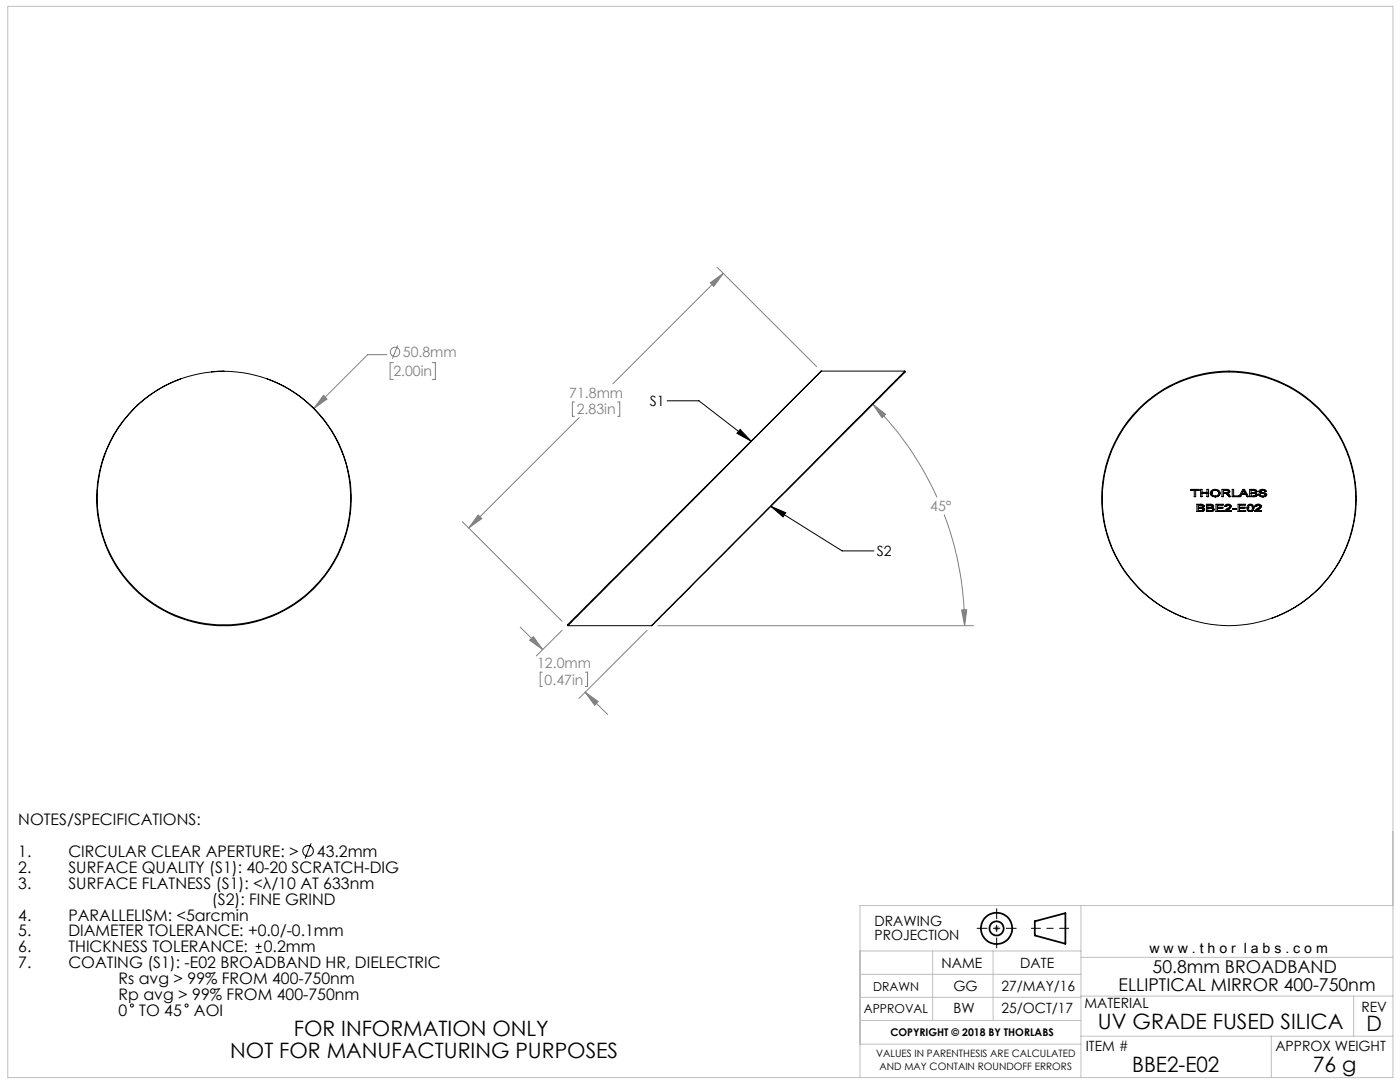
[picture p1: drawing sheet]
<svg xmlns="http://www.w3.org/2000/svg" width="279mm" height="216mm" viewBox="0 0 279 216" stroke-linecap="round" stroke-linejoin="round" font-family="sans-serif">
<g fill="none" stroke="#000" stroke-width=".35">
<path d="M206.5 183.8l6.1-1.6v6.1l-6.1-1.6z"/>
<circle cx="198.9" cy="185.2" r="3.1"/>
<circle cx="198.9" cy="185.2" r="1.4"/>
</g>
<g fill="none" stroke="#808080" stroke-width=".2">
<path d="M141.7 56.4l2.7-1.9-1.9 2.6zM143.1 53.3l19.9 19.9M144.4 54.5l-22.1 22.1M64.6 78.9l.7 .7-2.6 1.9zM77.2 70.8h-3.8l-10.7 10.7M78.5 72.4h-.6v3.3h.6M79.4 68.9l-1.1 2.7M86.3 72.4h.6v3.3h-.6M114.7 80.2h-.5v2.9h.5M115.6 83.3l-22 22M123.3 80.2h.4v2.9h-.4M174.2 80.7l2.5 2-.7 .7z"/>
<path d="M174.2 80.7a61.7 61.7 0 0 1 12.8 18.6M92.3 104.1l19.9 19.9M95.4 102.8l.8 .7-2.6 1.8zM188.4 102.7a63.7 63.7 0 0 1 4.1 22.1M103.8 125.1l4.5 4.5M105.7 127.7l.7-.7 1.9 2.6zM108.2 134.1h-.4v2.9h.4M112.2 125.8l-5.2 5.1M116.8 138.1l2.6 1.9-.7 .7zM116.8 138.1l4.5 4.5M116.8 134.1h.5v2.9h-.5M129.2 125.8l-13.7 13.6"/>
<path d="M131.3 124.8h63M191.9 121.7h1l-.4 3.1zM198.4 185.2h1M198.5 184.9l.7 .7M198.9 184.7v1M199.2 184.9l-.7 .7"/>
<circle cx="78.8" cy="70.2" r=".93"/>
</g>
<path d="M205.8 185.2h7.5" fill="none" stroke="#000" stroke-width=".2" stroke-dasharray="15.2 1.3 1.3 1.3" stroke-dashoffset="13.4"/>
<path d="M195 185.2h7.8M198.9 181.3v7.8" fill="none" stroke="#000" stroke-width=".2" stroke-dasharray="15.2 1.3 1.3 1.3" stroke-dashoffset="13.2"/>
<g fill="none" stroke="#c0c0c0" stroke-width=".2">
<path d="M1.6 1.3h276.4v213.7h-276.4zM171.6 189.8h44.1M171.6 199h44.1M171.6 194.4h44.1M186.1 189.8v13.8M198.2 189.8v13.8M215.7 198.8h62.3M215.7 180.7v34.3M215.7 191h62.3M270.2 198.8v8M278 180.7h-106.4v34.3M171.6 203.6h44.1"/>
<path d="M171.6 208.4h44.1M215.7 206.8h62.3M253.7 206.8v8.2"/>
</g>
<path d="M133.1 80h6.4l10.4 8M147.7 85.7l2.2 2.3-2.8-1.5zM153.8 101l3 1.3-.5 .9zM153.8 101l14.3 8.9h6.3" fill="none" stroke="#000" stroke-width=".2"/>
<path d="M147.7 85.7l2.2 2.3-2.8-1.5zM153.8 101l3 1.3-.5 .9z" fill="#000"/>
<path d="M105.7 127.7l.7-.7 1.9 2.6zM116.8 138.1l2.6 1.9-.7 .7zM191.9 121.7h1l-.4 3.1zM174.2 80.7l2.5 2-.7 .7zM141.7 56.4l2.7-1.9-1.9 2.6zM95.4 102.8l.8 .7-2.6 1.8zM64.6 78.9l-1.9 2.6 2.6-1.9z" fill="#808080"/>
<g fill="none" stroke="#000" stroke-width=".2">
<path d="M36.2 75.5a25.4 25.4 0 0 0-11.9 39.1 25.4 25.4 0 0 0 40.8 0 25.4 25.4 0 0 0-11.9-39.1M44.7 74l-2.5 .2M163.9 74l-50.7 50.7 .1 .1M163.9 74l-50.6 50.8M163.9 74h16.7M180.6 74v.4l-50.6 50.4M180.6 74l-50.6 50.8M238.3 97.8h.1M238.3 97.8v1.3h.3v-1.3M238.3 97.8h-.6v-.2h1.6v.2h-.7M238.6 97.8h.1M239.9 98.4h.1"/>
<path d="M239.9 98.4v.7h-.3v-1.5h.3v.6h1v-.6h.3v1.5h-.3v-.7M239.9 98.4h1M240.9 98.4h.1M241.7 98a1.06 1.06 0 0 1 1.8 .4 1.01 1.01 0 0 1-1 .7 1.01 1.01 0 0 1-1-.7zM241.8 98.4a.7 .7 0 0 0 .7 .6 .7 .7 0 0 0 .7-.6M241.8 98.4h.1M242.5 97.8l-.6 .2-.1 .4M242.5 97.8l.5 .1 .2 .5M242.5 97.8h.1M242.5 99.1h.1M243.2 98.4h.1M244.2 97.8v.5l.8-.1 .1-.2"/>
<path d="M244.2 97.8h.1M244.2 98.5h.1M244.2 98.5h.2M244.2 97.8h.6M244.4 98.5h.2M244.4 98.5h.1M244.6 98.5l.4 .3M244.6 98.5h.1M244.8 97.8l.3 .2M244.8 97.8h.1M244.9 98.4l.7 .7h-.3M244.9 98.4a.4 .4 0 0 0 .5-.3 .4 .4 0 0 0-.5-.5h-1v1.5h.3v-.6"/>
<path d="M244.9 98.4h.1M245 98.8h.1M245 98.8l.3 .3M245.1 98h.1M245.3 99.1h.1M247.2 99.1v-.1h-1v-1.4h-.3v1.5h1.6M247.2 99.1l.8-1.5h.4l.8 1.5h-.3M247.5 99.1h.1M247.8 98.7h.1M247.8 98.7h.8M247.8 98.7l-.3 .4M247.9 98.5h.1"/>
<path d="M247.9 98.5h.6M248.1 98.1h.1M248.1 98.1l-.2 .4M248.2 97.8l.2 .3M248.2 97.8l-.1 .3M248.2 97.8h.1M248.4 98.1h.1M248.4 98.1l.1 .4M248.5 98.5h.1M248.6 98.7h.1M248.6 98.7l.3 .4M248.9 99.1h.1"/>
<path d="M249.7 97.8v.5h.6l.2-.3M249.7 97.8h.1M249.7 98.4v.6l.8-.1 .1-.2M249.7 98.4h.1M249.7 98.4h.5M249.7 97.8h.4M250.1 97.8l.3 .1 .1 .1M250.1 97.8h.1M250.2 98.4l.4 .2v.1M250.2 98.4h.1M250.2 99.1h.1M250.5 98.4l.3 .1 .1 .3-.3 .3h-.4"/>
<path d="M250.5 98.4l.1-.1a.4 .4 0 0 0 .1-.6 .4 .4 0 0 0-.5-.1h-.8v1.5h.8M250.5 98h.1M250.5 98.4h.1M250.6 98.7h.1M251.6 98l1.1 .5 .1 .2-.1 .3-.6 .1M251.6 98.4l.7 .1M251.6 98h.1M251.6 98.4h.1M252 97.8l-.4 .2M252 97.8l.4 .1v.2M252 97.8h.1M252.1 99.1h.1"/>
<path d="M252.3 98.5l.2 .2M252.3 98.5h.1M252.4 98.1h.3a.88 .88 0 0 0-1.5-.1l.4 .4M252.4 98.1h.1M252.5 98.7a.62 .62 0 0 1-1-.1h-.3l.2 .4 .7 .1M252.5 98.7h.1M239.1 100.8v.4h.7l.2-.2M239.1 100.8h.1M239.1 101.4v.5l.9-.1 .1-.2M239.1 101.4h.1M239.1 101.4h.5M239.1 100.8h.4"/>
<path d="M239.5 100.8h.5v.2M239.5 100.8h.1M239.6 101.4l.4 .1 .1 .1M239.6 101.4h.1M239.6 102.1h.1M240 101.3a.38 .38 0 0 1 .4 .4 .38 .38 0 0 1-.5 .3l-.3 .1M240 101.3a.35 .35 0 0 0 .3-.5 .35 .35 0 0 0-.5-.2h-.9v1.5h.7M240 101h.1M240 101.3h.1M240.1 101.6h.1M241.1 100.8v.4h.6l.2-.2M241.1 100.8h.1"/>
<path d="M241.1 101.4v.5l.8-.1 .1-.2M241.1 101.4h.1M241.1 101.4h.4M241.1 100.8h.3M241.4 100.8h.4l.1 .2M241.4 100.8h.1M241.5 101.4l.4 .1 .1 .1M241.5 101.4h.1M241.5 102.1h.1M241.9 101.3a.38 .38 0 0 1 .4 .4 .38 .38 0 0 1-.5 .3l-.3 .1M241.9 101.3a.35 .35 0 0 0 .3-.5 .35 .35 0 0 0-.5-.2h-.9v1.5h.7M241.9 101.3h.1"/>
<path d="M241.9 101h.1M242 101.6h.1M243 100.8h.1M243 101.4h.1M243 100.8h1.1v-.2h-1.4v1.5h1.5v-.2h-1.2v-.5M243 100.8v.4h1.1v.2h-1.1M244.4 102.1h.1M244.7 101h-.3a.69 .69 0 0 1 .7-.4 .69 .69 0 0 1 .6 .4l-.2 .4-.4 .2M244.7 101h.1M244.8 101.9h.1M244.8 101.9h.9v.2h-1.3M245.1 100.8l-.4 .2"/>
<path d="M245.1 100.8l.4 .2M245.1 100.8h.1M245.1 101.6l-.3 .3M245.1 101.6h.1M245.5 101l-1 .8-.1 .3M245.5 101h.1M246 101.5h.7v.1h-.7zM247.4 100.8h.1M247.4 101.4h.1M247.4 100.8h1.1v-.2h-1.4v1.5h1.5v-.2h-1.2v-.5M247.4 100.8v.4h1.1v.2h-1.1M249.1 101.9l.5 .2"/>
<path d="M249.1 101.9h.1M249.1 101.3a.44 .44 0 0 0 .4 .6 .44 .44 0 0 0 .4-.6M249.1 101.3h.1M249.3 100.9l-.2 .4M249.3 100.9h.1M249.6 100.8l.2 .1 .1 .4M249.6 100.8l-.3 .1M249.6 100.8h.1M249.6 102.1h.1M249.9 101.3h.1M250.2 101.3l-.2 .6-.4 .2M250.2 101.3a.68 .68 0 0 0-.8-.7 .68 .68 0 0 0-.5 1l.2 .3"/>
<path d="M250.2 101.3h.1M250.4 102.1h.1M250.7 101h-.3a.72 .72 0 0 1 .7-.4 .72 .72 0 0 1 .6 .4l-.6 .6M250.7 101h.1M250.8 101.9h.1M250.8 101.9h.9v.2h-1.3M251.1 100.8l-.4 .2M251.1 100.8l.4 .2M251.1 100.8h.1M251.1 101.6l-.3 .3M251.1 101.6h.1M251.5 101l-1.1 1.1"/>
<path d="M251.5 101h.1M113.3 124.8h16.7M236.7 123.4a25.4 25.4 0 0 1-11.8-39.1 25.4 25.4 0 0 1 40.8 0 25.4 25.4 0 0 1-11.9 39.1M62.1 168.3l-1.2 3M51 190h1.2M51 188.8h1.2M51.6 188.2v1.2"/>
<circle cx="44.7" cy="99.4" r="25.3"/>
<circle cx="245.3" cy="99.5" r="25.3"/>
<circle cx="61.5" cy="169.8" r="1.06"/>
<circle cx="26.3" cy="200.6" r=".31"/>
<circle cx="37.2" cy="200.6" r=".31"/>
</g>
<g font-size="4.2">
<text x="58.6" y="206.8">FOR INFORMATION ONLY</text>
<text x="219.1" y="205.2">UV GRADE FUSED SILICA</text>
<text x="272.7" y="205.8">D</text>
<text x="45.9" y="211">NOT FOR MANUFACTURING PURPOSES</text>
<text x="225.9" y="213.9">BBE2-E02</text>
<text x="262" y="213.9">76 g</text>
</g>
<g font-size="3.5">
<text x="223.3" y="197.7">ELLIPTICAL MIRROR 400-750nm</text>
<text x="230" y="194.2">50.8mm BROADBAND</text>
</g>
<g font-size="3.2">
<text x="3.6" y="164.6">NOTES/SPECIFICATIONS:</text>
<text x="3.6" y="171">1.</text>
<text x="13.6" y="171">CIRCULAR CLEAR APERTURE: &gt;</text>
<text x="63.2" y="171">43.2mm</text>
<text x="3.6" y="174.2">2.</text>
<text x="3.6" y="177.3">3.</text>
<text x="13.6" y="174.2">SURFACE QUALITY (S1): 40-20 SCRATCH-DIG</text>
<text x="13.6" y="177.3">SURFACE FLATNESS (S1): &lt;λ/10 AT 633nm</text>
<text x="3.6" y="183.7">4.</text>
<text x="13.6" y="183.7">PARALLELISM: &lt;5arcmin</text>
<text x="42.3" y="180.5">(S2): FINE GRIND</text>
<text x="3.6" y="190">6.</text>
<text x="3.6" y="186.9">5.</text>
<text x="13.6" y="186.9">DIAMETER TOLERANCE: +0.0/-0.1mm</text>
<text x="13.6" y="190">THICKNESS TOLERANCE:</text>
<text x="52.7" y="190">0.2mm</text>
<text x="3.6" y="193.2">7.</text>
<text x="13.6" y="193.2">COATING (S1): -E02 BROADBAND HR, DIELECTRIC</text>
<text x="23.6" y="196.4">Rs avg &gt; 99% FROM 400-750nm</text>
<text x="23.6" y="199.6">Rp avg &gt; 99% FROM 400-750nm</text>
<text x="23.6" y="202.7">0</text>
<text x="27.8" y="202.7">TO 45</text>
<text x="38.7" y="202.7">AOI</text>
</g>
<g font-size="2.8" fill="#808080">
<text x="80.4" y="71.3">50.8mm</text>
<text x="78.5" y="75.1">2.00in</text>
<text x="113.6" y="79.3">71.8mm</text>
<text x="115.1" y="82.7">2.83in</text>
<text x="185.7" y="102">45°</text>
<text x="107.2" y="133.2">12.0mm</text>
<text x="108.7" y="136.6">0.47in</text>
</g>
<g font-size="2.8">
<text x="129.7" y="81">S1</text>
<text x="175" y="111">S2</text>
<text x="174.5" y="184.8">DRAWING</text>
<text x="174.5" y="187.6">PROJECTION</text>
<text x="229.4" y="190.2">w w w . t h o r l a b s . c o m</text>
<text x="187.9" y="193.2">NAME</text>
<text x="190.3" y="197.7">GG</text>
<text x="199.9" y="197.7">27/MAY/16</text>
<text x="203.6" y="193.2">DATE</text>
<text x="190.3" y="202.2">BW</text>
<text x="199.9" y="202.2">25/OCT/17</text>
<text x="216.4" y="201.2">MATERIAL</text>
<text x="271.7" y="201.8">REV</text>
<text x="216.7" y="209.7">ITEM #</text>
<text x="254.5" y="209.7">APPROX WEIGHT</text>
</g>
<g font-size="2.5">
<text x="174.2" y="197.7">DRAWN</text>
<text x="172.4" y="202.2">APPROVAL</text>
</g>
<text font-size="2.1" x="177.7" y="206.8">COPYRIGHT © 2018 BY THORLABS</text>
<g font-size="2">
<text x="174.8" y="211">VALUES IN PARENTHESIS ARE CALCULATED</text>
<text x="175.5" y="213.5">AND MAY CONTAIN ROUNDOFF ERRORS</text>
</g>
</svg>
